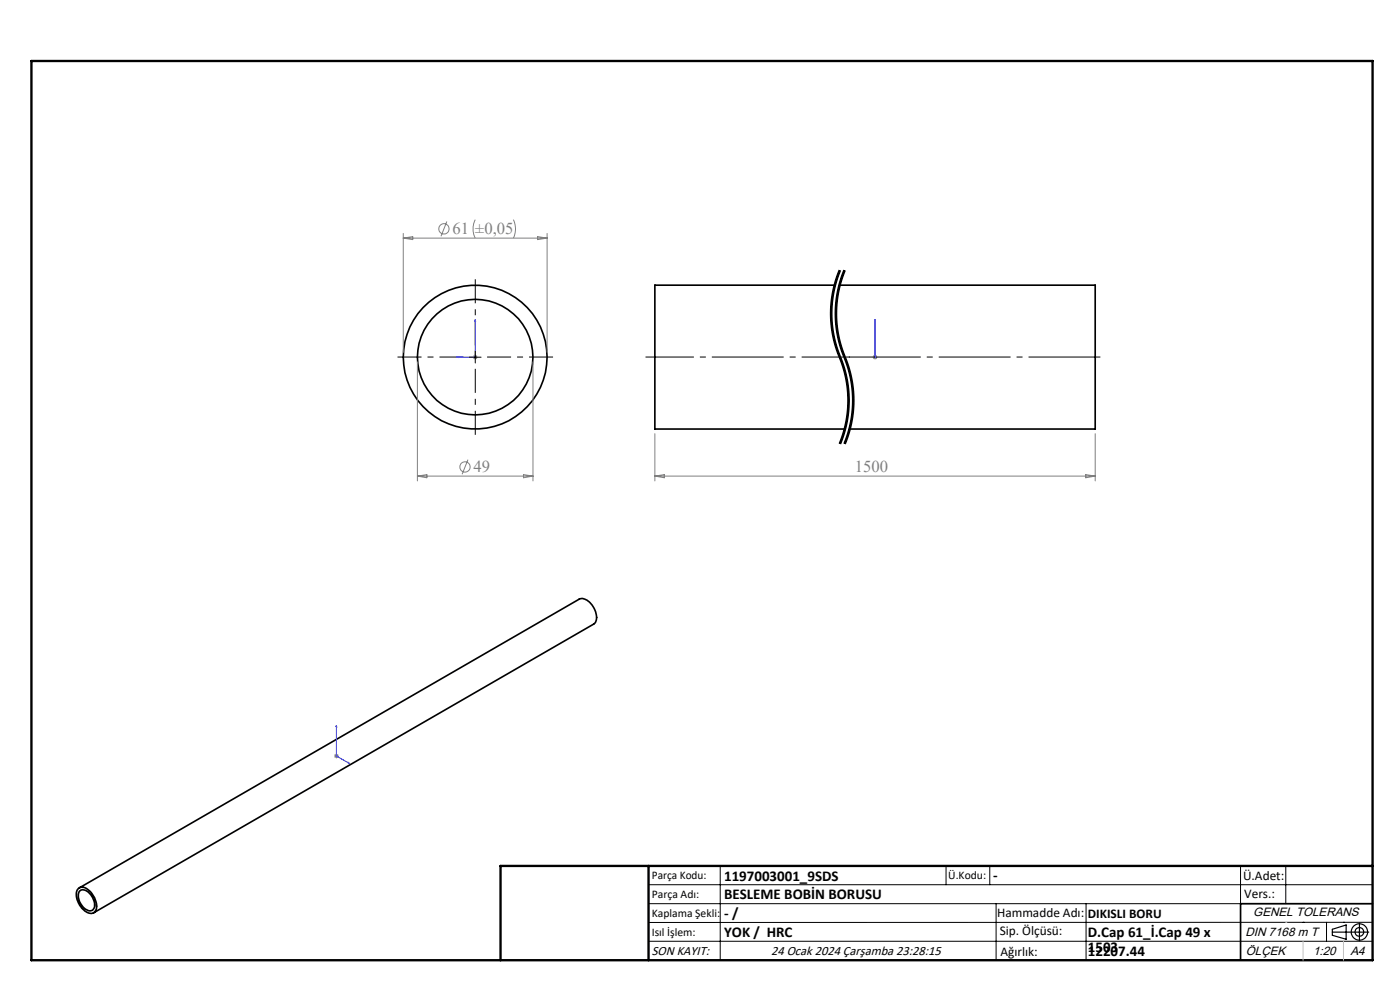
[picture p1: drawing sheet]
<svg xmlns="http://www.w3.org/2000/svg" width="297mm" height="210mm" viewBox="0 0 297 210" stroke-linecap="round" stroke-linejoin="round" font-family="sans-serif">
<g fill="none" stroke="#000" stroke-width=".35">
<path d="M177.1 60.5h-38.2v30.5h40.3M178.1 60.5h54.2v30.5h-52.1M16.6 188.5a1.86 1.86 0 0 1 2.6 .6 3.8 3.8 0 0 1 1 4.2 1.59 1.59 0 0 1-2.4-.3 4.1 4.1 0 0 1-1.4-4.2zM16.8 188.3l106.1-61.2a2.61 2.61 0 0 1 2.9 1.5 3.1 3.1 0 0 1 .3 3.6l-106.2 61.4M16.9 189a1.6 1.6 0 0 1 2.3 .7l.3 .4a2.11 2.11 0 0 1 0 3 2.48 2.48 0 0 1-2.6-1.8 2.41 2.41 0 0 1 0-2.3zM291.2 191.7h-28v12"/>
<circle cx="100.8" cy="75.8" r="15.2"/>
<circle cx="100.8" cy="75.7" r="12.3"/>
</g>
<g fill="none" stroke="#808080" stroke-width=".21">
<path d="M85.5 49.5v25.2M85.5 50.5h30.6M85.5 50.5l2.1-.3v.6zM94.8 47l-1.2 3.1M100.8 46.6a4.4 4.4 0 0 0 0 3.9M108.9 46.6a4.4 4.4 0 0 1 0 3.9M114.1 50.2l2 .3-2 .3zM116.1 49.5v25.2M88.5 76.8v25.2M100.3 75.8h1M100.5 75.4l.7 .7M100.8 75.2v1.1"/>
<path d="M101.2 75.4l-.7 .7M113.1 76.8v25.2M185.1 75.8h1M185.3 75.4l.7 .7M185.6 75.2v1.1M186 75.4l-.7 .7M99.3 97.5l-1.3 3.1M138.9 92v10M232.3 92v10M88.5 101h24.6M88.5 101l2.1-.3v.6zM111.1 100.7l2 .3-2 .3z"/>
<path d="M138.9 101h93.4M138.9 101l2-.3v.6zM230.3 100.7l2 .3-2 .3zM71.4 159.9v1M70.9 160.4h1M71 160l.7 .7M71.7 160l-.7 .7"/>
<circle cx="94.2" cy="48.5" r="1.1"/>
<circle cx="98.6" cy="99" r="1.09"/>
</g>
<path d="M178.2 57.3a24 24 0 0 0 0 18.4M179.2 57.3a24 24 0 0 0 0 18.4M178.2 75.7a24 24 0 0 1 0 18.5M179.2 75.7a24 24 0 0 1 0 18.5" fill="none" stroke="#000" stroke-width=".21" stroke-dasharray="6.3 1.3 1.3 1.3" stroke-dashoffset="3.9" stroke-linecap="butt"/>
<g fill="none" stroke="#000" stroke-width=".21">
<path d="M177.1 59.9l-.6 2.8M178 57.2l-.9 2.7M178.1 59.9l-.6 2.8M178.2 57.3a24.4 24.4 0 0 0 .5 19.7 24 24 0 0 1-.5 17.2M178.3 57.4l-.9 2.6-.6 2.7M179 57.2l-.9 2.7M179.2 57.3a24.4 24.4 0 0 0 .5 19.7 23.9 23.9 0 0 1-.5 17.2M179.3 57.4l-.9 2.6-.6 2.7M99.6 75.8h2.5M100.8 74.5v2.5M176.5 62.7a24.1 24.1 0 0 0 1 11.8M176.6 64.1a23.7 23.7 0 0 0 1.6 11.2"/>
<path d="M176.7 63.4l-.1 .7M176.8 62.7l-.1 .7M177.5 62.7a24.1 24.1 0 0 0 1 11.8M177.5 74.5l.8 2M177.6 64.1a25 25 0 0 0 2.2 12.9l.8 2.7 .5 3.5M177.7 63.4l-.1 .7M177.8 62.7l-.1 .7M178.2 75.3l.1 .4zM178.3 76.4l.8 2.7M178.3 75.7l1.3 4 .5 3.5M178.5 74.5l.8 2M179.1 79.1l.3 1.4a23.8 23.8 0 0 1 .4 6.2"/>
<path d="M179.3 76.4l.6 2M179.9 78.4l.2 .7M180.1 79.1l.3 1.4a23.8 23.8 0 0 1 .4 6.2M179.3 91.6l-1 2.6M179.5 88.8a23.7 23.7 0 0 1-1.5 5.3M179.7 87.4l-.2 1.4M179.8 86.7l-.1 .7M179.9 91.5l-.9 2.6M180.1 83.2a24.1 24.1 0 0 1-.8 8.4M180.3 91.6l-1 2.6M180.5 88.8l-.6 2.7M180.7 87.4l-.2 1.4"/>
<path d="M180.8 86.7l-.1 .7M181.1 83.2a24.1 24.1 0 0 1-.8 8.4M137.6 187.7h153.6M137.6 191.7h153.6M137.6 199.7h153.6M152.8 183.7v20M200.7 183.7v4M210 183.7v4M211.3 191.7v12M230.4 191.7v12M263.2 183.7v20M272.8 183.7v8"/>
<path d="M276.4 195.6h.1M281.4 195.6v4.1M285 195.6h.1M291.2 195.6l-153.6 .1"/>
</g>
<g fill="none" stroke="#000" stroke-width=".25">
<path d="M282.6 197.7h7.8M282.6 197.1l3-.9v3l-3-.8zM288.4 195.8v3.8M106.2 203.7h185"/>
<circle cx="288.4" cy="197.7" r="1.74"/>
<circle cx="288.4" cy="197.7" r=".93"/>
</g>
<path d="M96.8 75.8l.4-.1v.1zM100.8 67.8v8h-4M100.8 67.8l.1 .3h-.2zM185.6 75.7v.1zM185.6 67.8v.3v-.3M185.6 75.8h.1M185.6 67.8v8M71.4 153.8v6.6l2.8 1.6M71.4 153.8v.4l-.1-.1zM73.9 161.7l.3 .3-.3-.1z" fill="none" stroke="#00f" stroke-width=".21"/>
<path d="M136.9 75.7h43.4" fill="none" stroke="#000" stroke-width=".21" stroke-dasharray="15.2 1.3 1.3 1.3" stroke-dashoffset="5" stroke-linecap="butt"/>
<path d="M179.2 75.7h55.2" fill="none" stroke="#000" stroke-width=".21" stroke-dasharray="15.2 1.3 1.3 1.3" stroke-dashoffset="-.9" stroke-linecap="butt"/>
<path d="M98.3 75.7h-14M100.8 73.2v-14M100.8 78.2v14M103.3 75.7h14" fill="none" stroke="#000" stroke-width=".21" stroke-dasharray="15.2 1.3 1.3 1.3" stroke-dashoffset="10.1" stroke-linecap="butt"/>
<path d="M6.7 12.9h284.5v190.8h-284.5zM137.6 183.7v20M291.2 183.7h-185v20" fill="none" stroke="#000" stroke-width=".5"/>
<path d="M276.4 199.7v4M285 199.7v4" fill="none" stroke="#c0c0c0" stroke-width=".21"/>
<path d="M272.8 195.6h.1" fill="none" stroke="#c0c0c0" stroke-width=".25"/>
<g fill="#00f">
<path d="M185.6 75.7v.1zM185.6 67.8v.3z"/>
<path d="M96.8 75.8h.4v-.1zM100.8 67.8l-.1 .3h.2zM73.9 161.7l.3 .3-.3-.1zM71.4 153.8v.4l-.1-.1z"/>
</g>
<g font-size="3.5" fill="#808080">
<text x="96" y="49.6">61 ±0,05</text>
<text x="100.5" y="100.1">49</text>
<text x="181.4" y="100.1">1500</text>
</g>
<g font-size="3.2">
<text x="153.6" y="186.8">1197003001_9SDS</text>
<text x="153.6" y="190.8">BESLEME BOBİN BORUSU</text>
<text x="210.7" y="186.6">-</text>
<text x="153.6" y="194.8">- /</text>
<text x="153.6" y="198.8">YOK / HRC</text>
<text x="230.8" y="198.7">D.Cap 61_İ.Cap 49 x</text>
<text x="230.8" y="201.9">1503</text>
<text x="230.8" y="202.8">12207.44</text>
</g>
<g font-size="2.8">
<text x="263.7" y="186.7">Ü.Adet:</text>
<text x="263.9" y="190.5">Vers.:</text>
<text x="211.5" y="194.5">Hammadde Adı:</text>
<text x="230.8" y="194.7">DIKISLI BORU</text>
<text x="138.3" y="202.6">SON KAYIT:</text>
<text x="163.6" y="202.6">24 Ocak 2024 Çarşamba 23:28:15</text>
<text x="212.1" y="198.4">Sip. Ölçüsü:</text>
<text x="212.2" y="202.7">Ağırlık:</text>
</g>
<g font-size="2.6">
<text x="265.9" y="194.4">GENEL TOLERANS</text>
<text x="264.2" y="198.5">DIN 7168 m T</text>
<text x="264.3" y="202.6">ÖLÇEK</text>
<text x="278.5" y="202.6">1:20</text>
<text x="286.5" y="202.6">A4</text>
</g>
<g font-size="2.5">
<text x="138.3" y="186.4">Parça Kodu:</text>
<text x="138.3" y="190.5">Parça Adı:</text>
<text x="201.2" y="186.5">Ü.Kodu:</text>
<text x="138.3" y="194.5">Kaplama Şekli:</text>
<text x="138.3" y="198.6">Isıl İşlem:</text>
</g>
</svg>
